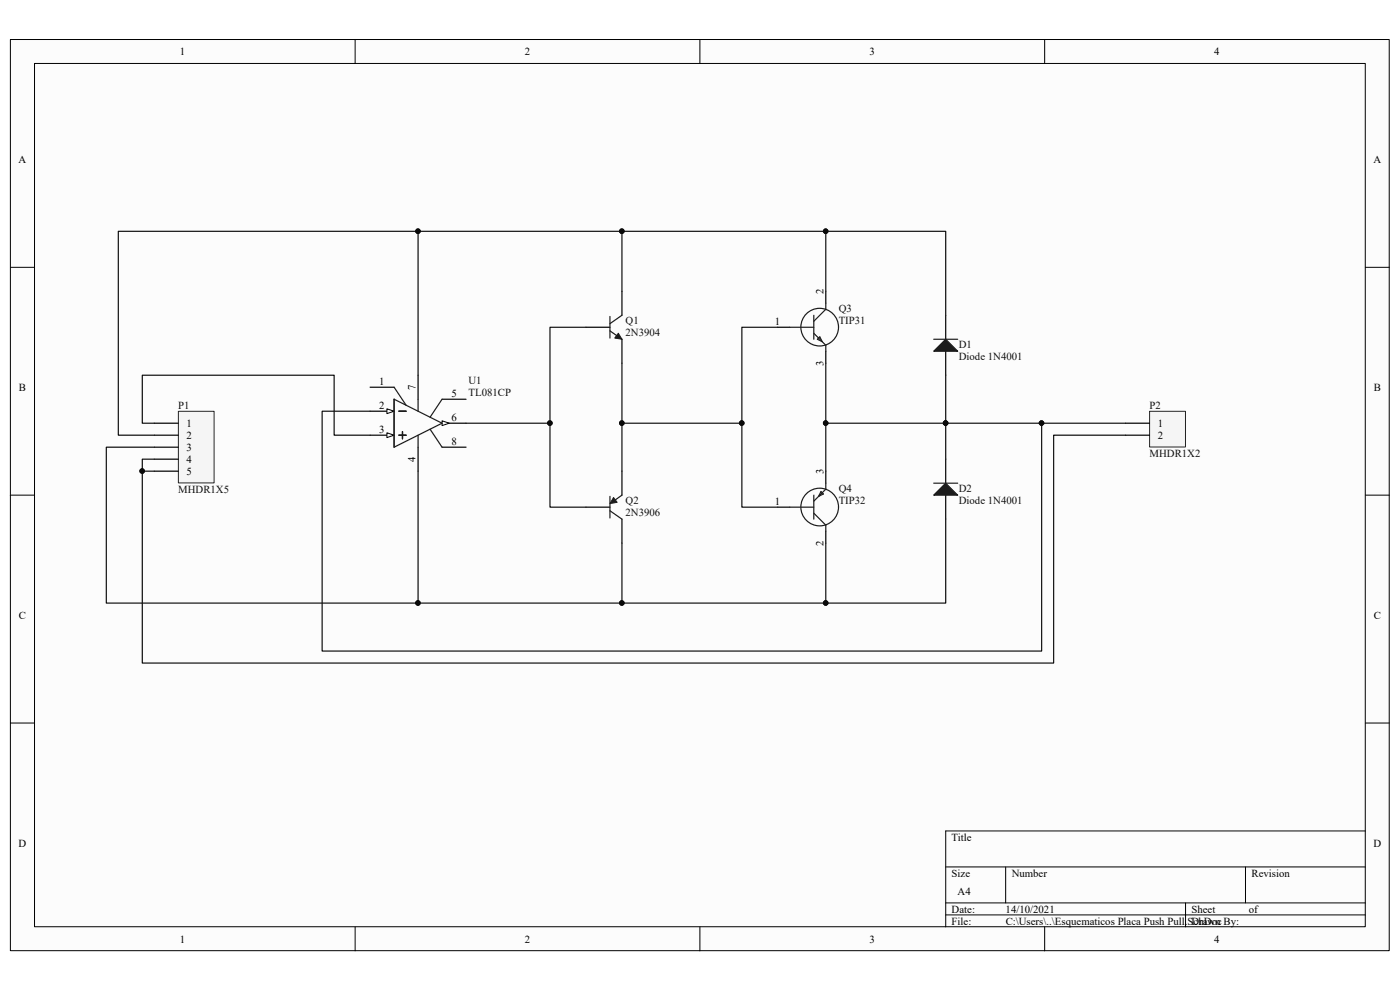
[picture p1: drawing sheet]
<svg xmlns="http://www.w3.org/2000/svg" width="297mm" height="210mm" viewBox="0 0 297 210" stroke-linecap="round" stroke-linejoin="round" font-family="sans-serif">
<path d="M2.2 8.4h292.5v193.3h-292.5z" fill="#fcfcfc"/>
<path d="M2.2 8.4h292.5v193.3h-292.5z" fill="none" stroke="#000" stroke-width=".21"/>
<path d="M7.4 13.5h282.2v183.1h-282.2z" fill="#fcfcfc"/>
<g fill="none" stroke="#000" stroke-width=".21">
<path d="M7.3 13.5h282.3v183.1h-282.3zM75.3 8.4v5.1M148.5 8.4v5.1M221.6 8.4v5.1M2.2 56.7h5.1M289.7 56.7h5.1M2.2 105h5.1M289.7 105h5.1M2.2 153.4h5.1M289.7 153.4h5.1M289.7 176.3h-89.1v20.3M75.3 196.6v5.1"/>
<path d="M148.5 196.6v5.1M200.6 183.9h89.1M200.6 191.5h89.1M200.6 194.1h89.1M213.4 183.9v7.6M221.6 196.6v5.1M251.5 191.5v5.1M264.2 183.9v7.6"/>
</g>
<path d="M131.9 100v5M124.3 107.6h5.1M131.9 110.1v5.1" fill="none" stroke="#000" stroke-width=".25"/>
<path d="M129.4 105.3v4.6M129.4 108.3l2.5 1.8M131.9 105l-1.7 1.3" fill="none" stroke="#1c1c1c" stroke-width=".25"/>
<path d="M130.2 105.6l.7 1-1.5 .2z" fill="#1c1c1c"/>
<path d="M130.2 105.6l.7 1-1.5 .2z" fill="none" stroke="#1c1c1c" stroke-width=".21"/>
<path d="M124.3 69.4h5.1M131.9 61.8v5.1M131.9 72v5.1" fill="none" stroke="#000" stroke-width=".25"/>
<path d="M129.4 70.2l2.5 1.8M129.4 67.1v4.6M131.9 66.9l-2.5 1.8" fill="none" stroke="#1c1c1c" stroke-width=".25"/>
<path d="M131.2 70.7l.7 1.3-1.5-.3z" fill="#1c1c1c"/>
<path d="M131.2 70.7l.7 1.3-1.5-.3z" fill="none" stroke="#1c1c1c" stroke-width=".21"/>
<path d="M200.6 66.9v5.1M200.6 74.5v5.1" fill="none" stroke="#000" stroke-width=".25"/>
<path d="M198.1 74.5l2.5-2.5 2.6 2.5z" fill="#1c1c1c"/>
<path d="M198.1 74.5l2.5-2.5 2.6 2.5zM198.1 72h5.1" fill="none" stroke="#1c1c1c" stroke-width=".25"/>
<path d="M200.6 97.4v5.1M200.6 105v5.1" fill="none" stroke="#000" stroke-width=".25"/>
<path d="M198.1 105l2.5-2.5 2.6 2.5z" fill="#1c1c1c"/>
<g fill="none" stroke="#1c1c1c" stroke-width=".25">
<path d="M167.6 69.4h5M172.6 66.9v5.1M172.6 70.7l2.6 2.5v1.3M173.4 72l.5-.5 .5 1zM175.2 64.3v1.3l-2.6 2.6M167.6 107.6h5M172.6 105v5.1M172.6 108.9l2.6 2.5v1.3M174.2 104.3l.5 .5-1 .5zM175.2 102.5v1.3l-2.6 2.5M198.1 105l2.5-2.5 2.6 2.5zM198.1 102.5h5.1"/>
<circle cx="173.9" cy="69.4" r="4"/>
<circle cx="173.9" cy="107.6" r="4"/>
</g>
<path d="M88.7 79.6v5.1M165 69.4h2.6M175.2 61.8v2.5M175.2 74.5v2.6M78.5 82.1h5.1M78.5 87.2h5.1M93.8 84.7h5.1M93.8 94.9h5.1M175.2 100v2.5M165 107.6h2.6M175.2 112.7v2.5" fill="none" stroke="#000" stroke-width=".25"/>
<path d="M82.1 86.7l1.5 .5-1.5 .5z" fill="#fcfcfc"/>
<path d="M82.1 86.7l1.5 .5-1.5 .5z" fill="none" stroke="#000" stroke-width=".21"/>
<path d="M78.5 92.3h5.1" fill="none" stroke="#000" stroke-width=".25"/>
<path d="M82.1 91.8l1.5 .5-1.5 .5z" fill="#fcfcfc"/>
<path d="M82.1 91.8l1.5 .5-1.5 .5z" fill="none" stroke="#000" stroke-width=".21"/>
<path d="M88.7 94.9v5.1M93.8 89.8h5.1" fill="none" stroke="#000" stroke-width=".25"/>
<path d="M93.8 89.3l1.5 .5-1.5 .5z" fill="#fcfcfc"/>
<path d="M93.8 89.3l1.5 .5-1.5 .5z" fill="none" stroke="#000" stroke-width=".21"/>
<path d="M83.6 84.7l10.2 5.1-10.2 5.1zM83.6 82.1l2.6 3.9M84.6 87.2h1.6M84.6 92.3h1.6M85.4 91.6v1.5M88.7 84.7v2.5M88.7 92.3v2.6M91.2 91.1l2.6 3.8M93.8 84.7l-2.6 3.8" fill="none" stroke="#1c1c1c" stroke-width=".25"/>
<path d="M243.9 87.3h7.6v7.5h-7.6z" fill="#f5f5f5"/>
<path d="M243.9 87.2h7.6v7.6h-7.6z" fill="none" stroke="#262626" stroke-width=".21"/>
<path d="M238.8 89.8h5.1M238.8 92.3h5.1" fill="none" stroke="#000" stroke-width=".25"/>
<path d="M37.9 87.3h7.5v15.1h-7.5z" fill="#f5f5f5"/>
<path d="M37.8 87.2h7.6v15.2h-7.6z" fill="none" stroke="#262626" stroke-width=".21"/>
<path d="M32.7 89.8h5.1M32.7 92.3h5.1M32.7 94.9h5.1M32.7 97.4h5.1M32.7 100h5.1" fill="none" stroke="#000" stroke-width=".25"/>
<g fill="none" stroke="#0e0e0e" stroke-width=".25">
<path d="M88.7 49.1h-63.6v43.2h7.6M131.9 49.1h-43.2v30.5M175.2 49.1h-43.3v12.7M124.3 69.4h-7.6v38.2h7.6M131.9 77.1v22.9M165 69.4h-7.6v20.4h-25.5M175.2 61.8v-12.7h25.4v17.8M175.2 77.1v12.7M200.6 79.6v17.8M32.7 89.8h-2.5v-10.2h40.7v12.7h7.6M32.7 94.9h-10.1v33h66.1M32.7 97.4h-2.5v2.6h2.5"/>
<path d="M78.5 87.2h-10.2v50.9h152.7v-48.3h-45.8v10.2M88.7 100v27.9h43.2M98.9 89.8h17.8M157.4 89.8v17.8h7.6M221 89.8h17.8M238.8 92.3h-15.3v48.4h-193.3v-40.7M131.9 115.2v12.7h43.3v-12.7M200.6 110.1v17.8h-25.4"/>
</g>
<g fill="#0e0e0e" stroke="#0e0e0e" stroke-width=".21">
<circle cx="175.2" cy="49" r=".48"/>
<circle cx="116.7" cy="89.8" r=".48"/>
<circle cx="131.9" cy="49" r=".48"/>
<circle cx="88.7" cy="127.9" r=".48"/>
<circle cx="131.9" cy="127.9" r=".48"/>
<circle cx="88.7" cy="49" r=".48"/>
<circle cx="221" cy="89.8" r=".48"/>
<circle cx="200.6" cy="89.8" r=".48"/>
<circle cx="131.9" cy="89.8" r=".48"/>
<circle cx="30.2" cy="99.9" r=".48"/>
<circle cx="157.4" cy="89.8" r=".48"/>
<circle cx="175.2" cy="89.8" r=".48"/>
<circle cx="175.2" cy="127.9" r=".48"/>
</g>
<g font-size="2.3">
<text x="38.2" y="11.7">1</text>
<text x="111.3" y="11.7">2</text>
<text x="184.5" y="11.7">3</text>
<text x="257.6" y="11.7">4</text>
<text x="3.9" y="34.6">A</text>
<text x="291.4" y="34.6">A</text>
<text x="174.7" y="62.3" transform="rotate(-90 174.7 62.3)">2</text>
<text x="164.4" y="68.9">1</text>
<text x="174.7" y="77.7" transform="rotate(-90 174.7 77.7)">3</text>
<text x="4" y="82.9">B</text>
<text x="80.4" y="81.7">1</text>
<text x="88.2" y="82.6" transform="rotate(-90 88.2 82.6)">7</text>
<text x="291.5" y="82.9">B</text>
<text x="80.4" y="86.7">2</text>
<text x="95.8" y="84.2">5</text>
<text x="95.8" y="89.3">6</text>
<text x="39.6" y="90.6">1</text>
<text x="39.6" y="93.1">2</text>
<text x="39.6" y="95.6">3</text>
<text x="80.4" y="91.8">3</text>
<text x="95.8" y="94.4">8</text>
<text x="245.7" y="90.6">1</text>
<text x="245.7" y="93.1">2</text>
<text x="39.6" y="98.2">4</text>
<text x="39.6" y="100.7">5</text>
<text x="88.2" y="98" transform="rotate(-90 88.2 98)">4</text>
<text x="174.7" y="100.5" transform="rotate(-90 174.7 100.5)">3</text>
<text x="164.4" y="107.1">1</text>
<text x="174.7" y="115.9" transform="rotate(-90 174.7 115.9)">2</text>
<text x="4" y="131.3">C</text>
<text x="291.5" y="131.3">C</text>
<text x="3.9" y="179.6">D</text>
<text x="201.9" y="178.3">Title</text>
<text x="291.4" y="179.6">D</text>
<text x="201.9" y="186">Size</text>
<text x="214.6" y="186">Number</text>
<text x="265.5" y="186">Revision</text>
<text x="203.2" y="189.8">A4</text>
<text x="201.9" y="193.6">Date:</text>
<text x="201.9" y="196.1">File:</text>
<text x="213.3" y="193.6">14/10/2021</text>
<text x="213.4" y="196.1">C:\Users\..\Esquematicos Placa Push Pull.SchDoc</text>
<text x="252.8" y="193.6">Sheet</text>
<text x="252.8" y="196.1">Drawn By:</text>
<text x="265" y="193.6">of</text>
<text x="38.2" y="199.9">1</text>
<text x="111.3" y="199.9">2</text>
<text x="184.5" y="199.9">3</text>
<text x="257.6" y="199.9">4</text>
</g>
<g font-size="2.3" fill="#0e0e0e">
<text x="132.7" y="68.7">Q1</text>
<text x="132.7" y="71.2">2N3904</text>
<text x="177.9" y="66.1">Q3</text>
<text x="177.9" y="68.7">TIP31</text>
<text x="203.4" y="73.7">D1</text>
<text x="203.4" y="76.3">Diode 1N4001</text>
<text x="99.4" y="81.4">U1</text>
<text x="99.4" y="83.9">TL081CP</text>
<text x="37.8" y="86.7">P1</text>
<text x="243.9" y="86.7">P2</text>
<text x="243.9" y="96.9">MHDR1X2</text>
<text x="37.8" y="104.6">MHDR1X5</text>
<text x="132.7" y="106.8">Q2</text>
<text x="177.9" y="104.3">Q4</text>
<text x="177.9" y="106.8">TIP32</text>
<text x="203.4" y="104.3">D2</text>
<text x="203.4" y="106.8">Diode 1N4001</text>
<text x="132.7" y="109.4">2N3906</text>
</g>
</svg>
